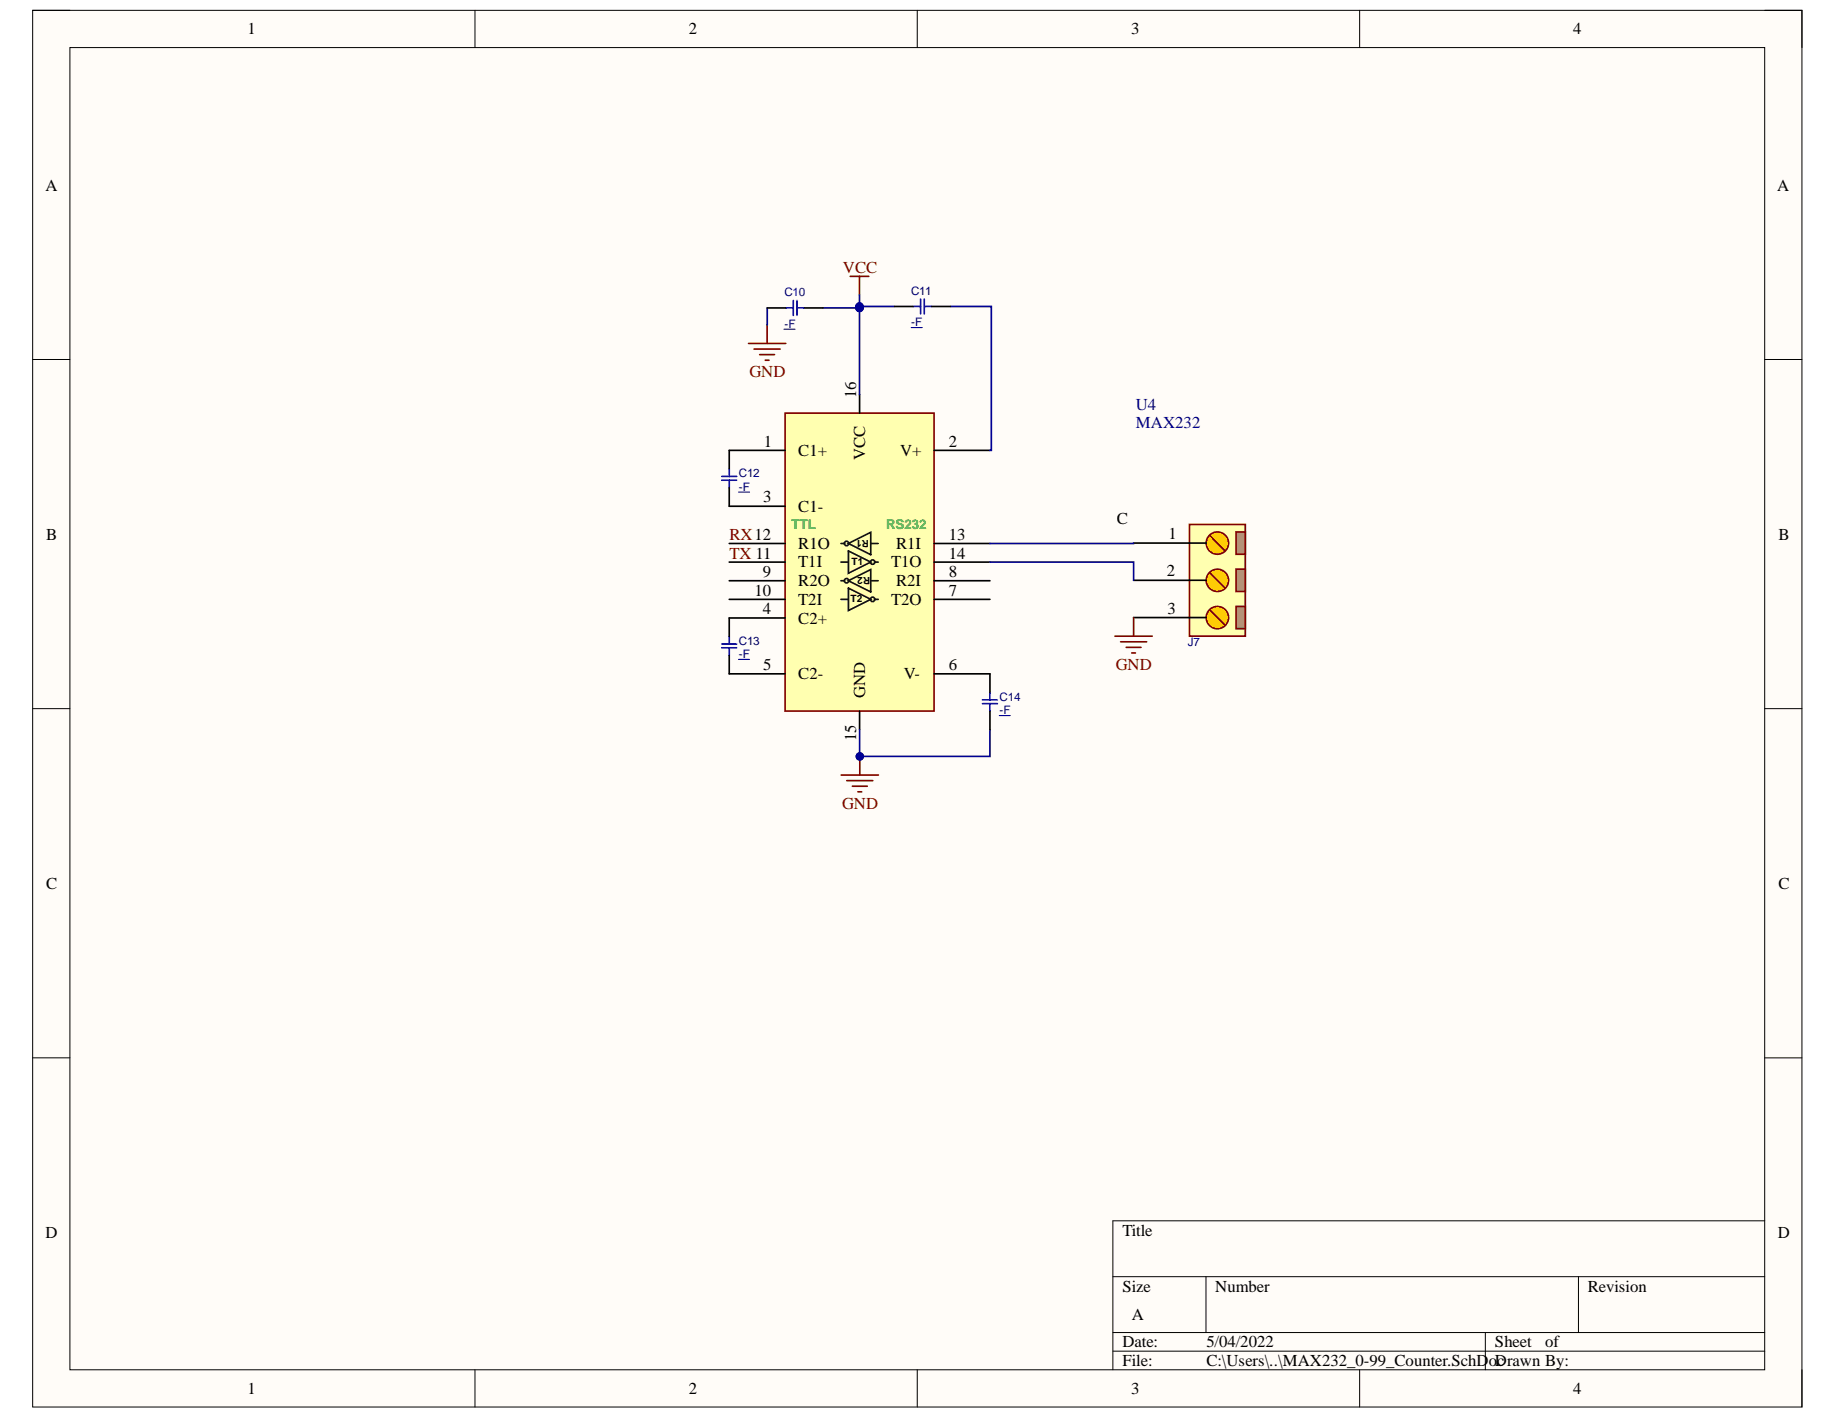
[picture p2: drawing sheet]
<svg xmlns="http://www.w3.org/2000/svg" width="279mm" height="216mm" viewBox="0 0 279 216" stroke-linecap="round" stroke-linejoin="round" font-family="sans-serif">
<path d="M5 1.6h269.1v212.3h-269.1z" fill-rule="evenodd" fill="#fffcf8"/>
<path d="M5 1.6h269.1v212.3h-269.1z" fill="none" stroke="#000" stroke-width=".15"/>
<path d="M10.6 7.2h257.8v201.1h-257.8z" fill-rule="evenodd" fill="#fffcf8"/>
<g fill="none" stroke="#000" stroke-width=".15">
<path d="M5 1.6h5.6M10.6 7.2h257.8v201.1h-257.8zM72.2 1.6v5.6M139.5 1.6v5.6M206.8 1.6v5.6M268.4 1.6h5.7v5.6M5 54.7h5.6M268.4 54.7h5.7M5 107.7h5.6M268.4 107.7h5.7M5 160.8h5.6M268.4 160.8h5.7"/>
<path d="M169.3 194.1h99.1M183.4 194.1v8.5M240.1 194.1v8.5M268.4 185.6h-99.1v22.7M72.2 208.3v5.6M139.5 208.3v5.6M169.3 202.6h99.1M169.3 205.4h99.1M206.8 208.3v5.6M225.9 202.6v5.7M274.1 208.3v5.6"/>
</g>
<path d="M119.4 62.8h22.7v45.3h-22.7z" fill-rule="evenodd" fill="#ffffb0"/>
<path d="M129.3 42h2.8M130.7 42v2.8M119.4 62.8h22.7v45.3h-22.7zM127.9 117.8h5.7M128.8 118.7h4M129.6 119.5h2.3M130.8 115v2.8M130.5 120.4h.6" fill="none" stroke="#800000" stroke-width=".25"/>
<g fill="none" stroke="#000" stroke-width=".25">
<path d="M130.7 60v2.8M110.9 68.5h8.5M110.9 77h8.5M142.1 68.5h8.5M110.9 94h8.5M110.9 82.6h8.5M110.9 91.1h8.5M110.9 85.5h8.5M110.9 88.3h8.5M142.1 82.6h8.5M142.1 91.1h8.5M142.1 85.5h8.5"/>
<path d="M142.1 88.3h8.5M110.9 102.5h8.5M130.7 108.1v2.8M142.1 102.5h8.5"/>
</g>
<g fill="none" stroke="#101010" stroke-width=".25">
<path d="M127.9 85.5h1.1M127.9 91.1h1.1M127.9 82.6h.6M127.9 88.3h.6M129 83.8l3.4 1.7-3.4 1.7zM129 89.4l3.4 1.7-3.4 1.7zM129 82.6l3.4-1.7v3.4zM129 88.3l3.4-1.7v3.4zM132.4 82.6h1.2M132.4 88.3h1.2M133 85.5h.6M133 91.1h.6"/>
<circle cx="128.8" cy="82.6" r=".34"/>
<circle cx="128.8" cy="88.3" r=".34"/>
<circle cx="132.7" cy="85.5" r=".34"/>
<circle cx="132.7" cy="91.1" r=".34"/>
</g>
<circle cx="130.8" cy="115" r=".57" fill="#000080"/>
<circle cx="130.8" cy="115" r=".57" fill="none" stroke="#000080" stroke-width=".15"/>
<path d="M113.8 52.2h5.7M114.7 53.1h4M115.5 53.9h2.3M116.4 54.8h.6M116.7 49.4v2.8" fill="none" stroke="#800000" stroke-width=".25"/>
<path d="M180.9 79.7h8.5v17h-8.5z" fill-rule="evenodd" fill="#ffffb0"/>
<path d="M180.9 79.7h8.5v17h-8.5z" fill="none" stroke="#800000" stroke-width=".25"/>
<path d="M172.4 82.6h8.5M172.4 88.2h8.5" fill="none" stroke="#000" stroke-width=".25"/>
<circle cx="185.2" cy="88.2" r="1.7" fill="#fc0"/>
<g fill="none" stroke="#800000" stroke-width=".25">
<path d="M184 87.1l2.3 2.3"/>
<circle cx="185.2" cy="88.2" r="1.7"/>
</g>
<path d="M180.9 88.2h2.6" fill="none" stroke="#000" stroke-width=".25"/>
<circle cx="185.2" cy="82.6" r="1.7" fill="#fc0"/>
<g fill="none" stroke="#800000" stroke-width=".25">
<path d="M184 81.4l2.3 2.3"/>
<circle cx="185.2" cy="82.6" r="1.7"/>
</g>
<path d="M180.9 82.6h2.6" fill="none" stroke="#000" stroke-width=".25"/>
<path d="M188 86.5h1.4v3.4h-1.4z" fill-rule="evenodd" fill="#a5a069"/>
<path d="M188 86.5h1.4v3.4h-1.4z" fill="none" stroke="#800000" stroke-width=".25"/>
<path d="M188 80.9h1.4v3.4h-1.4z" fill-rule="evenodd" fill="#a5a069"/>
<path d="M188 80.9h1.4v3.4h-1.4z" fill="none" stroke="#800000" stroke-width=".25"/>
<path d="M172.4 93.9h8.5" fill="none" stroke="#000" stroke-width=".25"/>
<circle cx="185.2" cy="93.9" r="1.7" fill="#fc0"/>
<g fill="none" stroke="#800000" stroke-width=".25">
<path d="M184 92.8l2.3 2.2"/>
<circle cx="185.2" cy="93.9" r="1.7"/>
</g>
<path d="M180.9 93.9h2.6" fill="none" stroke="#000" stroke-width=".25"/>
<path d="M188 92.2h1.4v3.4h-1.4z" fill-rule="evenodd" fill="#a5a069"/>
<path d="M169.6 96.7h5.6M170.4 97.6h4M171.3 98.4h2.2M172.1 99.3h.6M172.4 93.9v2.8M188 92.2h1.4v3.4h-1.4z" fill="none" stroke="#800000" stroke-width=".25"/>
<path d="M125.2 46.8h5.5" fill="none" stroke="#000080" stroke-width=".25"/>
<circle cx="130.7" cy="46.8" r=".57" fill="#000080"/>
<circle cx="130.7" cy="46.8" r=".57" fill="none" stroke="#000080" stroke-width=".15"/>
<path d="M116.7 46.8v2.6M130.7 46.8v13.2M144.5 46.6h6.3v21.9h-.2" fill="none" stroke="#000080" stroke-width=".25"/>
<circle cx="130.7" cy="46.8" r=".57" fill="#000080"/>
<circle cx="130.7" cy="46.8" r=".57" fill="none" stroke="#000080" stroke-width=".15"/>
<path d="M130.7 44.8v1.8" fill="none" stroke="#000080" stroke-width=".25"/>
<circle cx="130.7" cy="46.6" r=".57" fill="#000080"/>
<circle cx="130.7" cy="46.6" r=".57" fill="none" stroke="#000080" stroke-width=".15"/>
<path d="M136 46.6h-5.3v.2" fill="none" stroke="#000080" stroke-width=".25"/>
<circle cx="130.7" cy="46.6" r=".57" fill="#000080"/>
<circle cx="130.7" cy="46.6" r=".57" fill="none" stroke="#000080" stroke-width=".15"/>
<circle cx="130.7" cy="46.8" r=".57" fill="#000080"/>
<circle cx="130.7" cy="46.8" r=".57" fill="none" stroke="#000080" stroke-width=".15"/>
<path d="M130.7 110.9v4.1h19.9v-4.1" fill="none" stroke="#000080" stroke-width=".25"/>
<circle cx="130.8" cy="115" r=".57" fill="#000080"/>
<circle cx="130.8" cy="115" r=".57" fill="none" stroke="#000080" stroke-width=".15"/>
<path d="M150.6 85.5h21.8v2.7M172.4 82.6h-21.8" fill="none" stroke="#000080" stroke-width=".25"/>
<g fill="none" stroke="#00f" stroke-width=".25">
<path d="M119.5 46.8h1.2M120.7 45.7v2.3M121.2 46.8h1.2M121.2 45.7v2.3M138.9 46.6h1.1M140 45.5v2.2M140.6 46.6h1.1M140.6 45.5v2.2M109.8 73h2.2M109.8 72.4h2.2M110.9 71.3v1.1M110.9 73v1.1"/>
<path d="M109.8 98.5h2.2M109.8 97.9h2.2M110.9 96.8v1.1M110.9 98.5v1.1M149.4 107h2.3M149.4 106.4h2.3M150.6 105.3v1.1M150.6 107v1.1"/>
</g>
<path d="M116.7 46.8h2.8M122.4 46.8h2.8M136 46.6h2.9M141.7 46.6h2.8M110.9 68.5v2.8M110.9 74.1v2.9M110.9 94v2.8M110.9 99.6v2.9M150.6 102.5v2.8M150.6 108.1v2.8" fill="none" stroke="#000" stroke-width=".25"/>
<path d="M119.2 50.1h1.7M138.6 49.8h1.7M112.3 74.8h1.7M112.3 100.3h1.7M152 108.8h1.7" fill="none" stroke="#000080" stroke-width=".17"/>
<g font-size="2.5">
<text x="37.6" y="5.2">1</text>
<text x="104.8" y="5.2">2</text>
<text x="172.1" y="5.2">3</text>
<text x="239.3" y="5.2">4</text>
<text x="6.9" y="29">A</text>
<text x="270.3" y="29">A</text>
<text x="130.2" y="60.6" transform="rotate(-90 130.2 60.6)">16</text>
<text x="116.2" y="67.9">1</text>
<text x="121.4" y="69.3">C1+</text>
<text x="131.6" y="70" transform="rotate(-90 131.6 70)">VCC</text>
<text x="136.9" y="69.3">V+</text>
<text x="144.3" y="67.9">2</text>
<text x="116.1" y="76.4">3</text>
<text x="121.4" y="77.8">C1-</text>
<text x="7" y="82.1">B</text>
<text x="121.4" y="83.5">R1O</text>
<text x="136.3" y="83.5">R1I</text>
<text x="144.3" y="82.1">13</text>
<text x="169.9" y="79.6">C</text>
<text x="169.9" y="82.5">an</text>
<text x="177.7" y="82">1</text>
<text x="270.5" y="82.1">B</text>
<text x="116" y="87.7">9</text>
<text x="121.4" y="86.3">T1I</text>
<text x="121.4" y="89.2">R2O</text>
<text x="135.5" y="86.3">T1O</text>
<text x="136.3" y="89.2">R2I</text>
<text x="144.3" y="87.7">8</text>
<text x="144.3" y="84.9">14</text>
<text x="169.9" y="85.3">no</text>
<text x="177.5" y="87.6">2</text>
<text x="114.7" y="90.6">10</text>
<text x="116" y="93.4">4</text>
<text x="121.4" y="94.8">C2+</text>
<text x="121.4" y="91.9">T2I</text>
<text x="135.5" y="91.9">T2O</text>
<text x="144.3" y="90.6">7</text>
<text x="169.9" y="93.8">en</text>
<text x="177.6" y="93.3">3</text>
<text x="116.1" y="101.9">5</text>
<text x="144.3" y="101.9">6</text>
<text x="169.9" y="96.6">fil</text>
<text x="121.4" y="103.3">C2-</text>
<text x="131.6" y="106.1" transform="rotate(-90 131.6 106.1)">GND</text>
<text x="137.5" y="103.3">V-</text>
<text x="169.9" y="102.3">D:</text>
<text x="130.2" y="112.7" transform="rotate(-90 130.2 112.7)">15</text>
<text x="7" y="135.1">C</text>
<text x="270.5" y="135.1">C</text>
<text x="6.9" y="188.2">D</text>
<text x="170.7" y="187.9">Title</text>
<text x="270.4" y="188.2">D</text>
<text x="170.7" y="196.4">Size</text>
<text x="184.8" y="196.4">Number</text>
<text x="241.5" y="196.4">Revision</text>
<text x="172.1" y="200.6">A</text>
<text x="170.7" y="204.9">Date:</text>
<text x="170.7" y="207.7">File:</text>
<text x="183.5" y="204.9">5/04/2022</text>
<text x="183.5" y="207.7">C:\Users\..\MAX232_0-99_Counter.SchD</text>
<text x="226.4" y="207.7">oc</text>
<text x="227.4" y="204.9">Sheet</text>
<text x="227.4" y="207.7">Drawn By:</text>
<text x="235" y="204.9">of</text>
<text x="37.6" y="212">1</text>
<text x="104.8" y="212">2</text>
<text x="172.1" y="212">3</text>
<text x="239.3" y="212">4</text>
</g>
<g font-size="2.5" fill="#800000">
<text x="128.2" y="41.5">VCC</text>
<text x="114" y="57.3">GND</text>
<text x="110.9" y="82.1">RX12</text>
<text x="110.9" y="84.9">TX 11</text>
<text x="169.7" y="101.8">GND</text>
<text x="128.1" y="123">GND</text>
</g>
<g font-size="2.5" fill="#000080">
<text x="172.7" y="65.1">MAX232</text>
<text x="172.7" y="62.3">U4</text>
</g>
<g font-size="2" fill="#00bf00">
<text x="120.4" y="80.4">TTL</text>
<text x="134.8" y="80.4">RS232</text>
</g>
<g font-size="1.8" fill="#000080">
<text x="119.3" y="45">C10</text>
<text x="138.6" y="44.8">C11</text>
<text x="119.3" y="49.9">-F</text>
<text x="138.6" y="49.6">-F</text>
<text x="112.4" y="74.6">-F</text>
<text x="112.4" y="72.6">C12</text>
<text x="112.4" y="100.1">-F</text>
<text x="112.4" y="98.1">C13</text>
<text x="180.7" y="98.3">J7</text>
<text x="152" y="106.6">C14</text>
<text x="152" y="108.6">-F</text>
</g>
<g font-size="1.5">
<text x="132.2" y="82.1" transform="rotate(-180 132.2 82.1)">R1</text>
<text x="129.5" y="85.9">T1</text>
<text x="132.3" y="87.8" transform="rotate(-180 132.3 87.8)">R2</text>
<text x="129.4" y="91.6">T2</text>
</g>
</svg>
